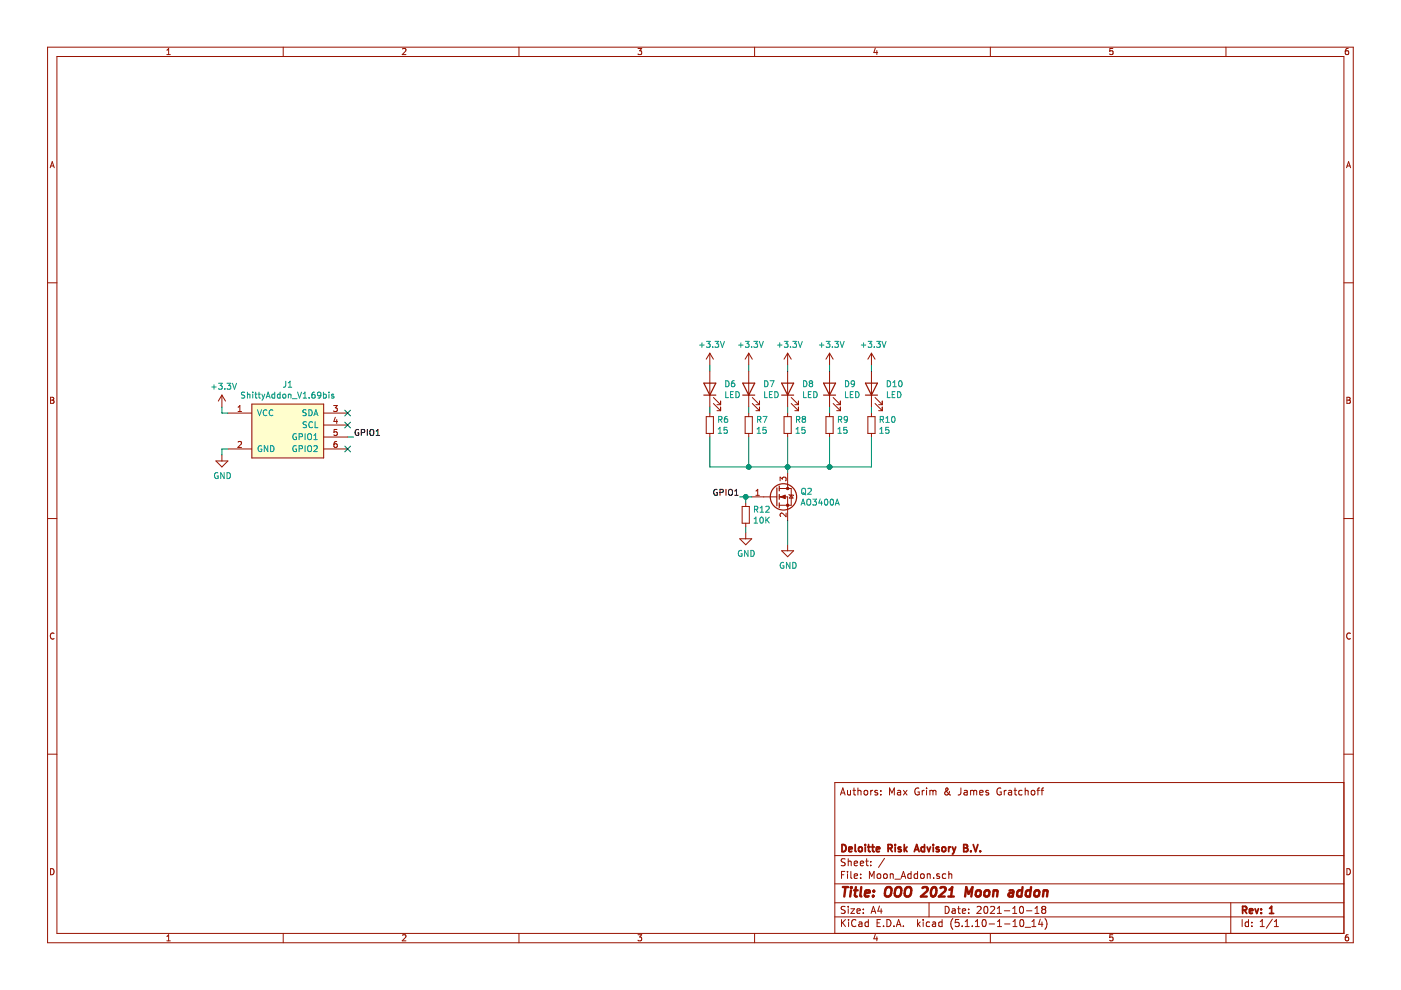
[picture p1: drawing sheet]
EESchema Schematic File Version 4
EELAYER 30 0
EELAYER END
$Descr A4 11693 8268
encoding utf-8
Sheet 1 1
Title "OOO 2021 Moon addon"
Date "2021-10-18"
Rev "1"
Comp "Deloitte Risk Advisory B.V."
Comment1 ""
Comment2 ""
Comment3 ""
Comment4 "Authors: Max Grim & James Gratchoff"
$EndDescr
$Comp
L Moon_Addon:ShittyAddon_V1.69bis J1
U 1 1
P 2400 3600
F 0 "J1" H 2400 3990 50  0000 C CNN
F 1 "ShittyAddon_V1.69bis" H 2400 3899 50  0000 C CNN
F 2 "Connector_PinHeader_2.54mm:PinHeader_2x03_P2.54mm_Vertical" V 2150 3550 50  0001 C CNN
F 3 "" V 2150 3550 50  0001 C CNN
	1    2400 3600
	1    0    0    -1  
$EndComp
Wire Wire Line
	1900 3450 1850 3450
Wire Wire Line
	1850 3450 1850 3400
$Comp
L power:+3.3V #PWR01
U 1 1
P 1850 3400
F 0 "#PWR01" H 1850 3250 50  0001 C CNN
F 1 "+3.3V" H 1865 3573 50  0000 C CNN
F 2 "" H 1850 3400 50  0001 C CNN
F 3 "" H 1850 3400 50  0001 C CNN
	1    1850 3400
	1    0    0    -1  
$EndComp
$Comp
L power:GND #PWR02
U 1 1
P 1850 3800
F 0 "#PWR02" H 1850 3550 50  0001 C CNN
F 1 "GND" H 1855 3627 50  0000 C CNN
F 2 "" H 1850 3800 50  0001 C CNN
F 3 "" H 1850 3800 50  0001 C CNN
	1    1850 3800
	1    0    0    -1  
$EndComp
Wire Wire Line
	1850 3800 1850 3750
Wire Wire Line
	1850 3750 1900 3750
NoConn ~ 2900 3450
NoConn ~ 2900 3550
Wire Wire Line
	2900 3650 2950 3650
Text Label 2950 3650 0    50   ~ 0
GPIO1
$Comp
L Device:LED D6
U 1 1
P 5925 3250
F 0 "D6" V 5964 3132 50  0000 R CNN
F 1 "LED" V 5873 3132 50  0000 R CNN
F 2 "LED_SMD:LED_0805_2012Metric_Castellated" H 5925 3250 50  0001 C CNN
F 3 "https://lcsc.com/product-detail/Light-Emitting-Diodes-LED_white-0805_C34499.html" H 5925 3250 50  0001 C CNN
F 4 "C34499" V 5925 3250 50  0001 C CNN "LCSC"
	1    5925 3250
	0    -1   -1   0   
$EndComp
$Comp
L Device:R_Small R12
U 1 1
P 6225 4300
F 0 "R12" H 6284 4346 50  0000 L CNN
F 1 "10K" H 6284 4255 50  0000 L CNN
F 2 "Resistor_SMD:R_0805_2012Metric_Pad1.20x1.40mm_HandSolder" H 6225 4300 50  0001 C CNN
F 3 "https://datasheet.lcsc.com/lcsc/1810271610_UNI-ROYAL-Uniroyal-Elec-0805W8F1002T5E_C17414.pdf" H 6225 4300 50  0001 C CNN
F 4 "C17414" H 6225 4300 50  0001 C CNN "LCSC"
	1    6225 4300
	1    0    0    -1  
$EndComp
Wire Wire Line
	6225 4400 6225 4450
$Comp
L power:GND #PWR011
U 1 1
P 6225 4450
F 0 "#PWR011" H 6225 4200 50  0001 C CNN
F 1 "GND" H 6230 4277 50  0000 C CNN
F 2 "" H 6225 4450 50  0001 C CNN
F 3 "" H 6225 4450 50  0001 C CNN
	1    6225 4450
	1    0    0    -1  
$EndComp
$Comp
L power:GND #PWR014
U 1 1
P 6575 4550
F 0 "#PWR014" H 6575 4300 50  0001 C CNN
F 1 "GND" H 6580 4377 50  0000 C CNN
F 2 "" H 6575 4550 50  0001 C CNN
F 3 "" H 6575 4550 50  0001 C CNN
	1    6575 4550
	1    0    0    -1  
$EndComp
Wire Wire Line
	6575 4550 6575 4350
Wire Wire Line
	6575 3900 6575 3950
Wire Wire Line
	5925 3100 5925 3050
$Comp
L power:+3.3V #PWR010
U 1 1
P 5925 3050
F 0 "#PWR010" H 5925 2900 50  0001 C CNN
F 1 "+3.3V" H 5940 3223 50  0000 C CNN
F 2 "" H 5925 3050 50  0001 C CNN
F 3 "" H 5925 3050 50  0001 C CNN
	1    5925 3050
	1    0    0    -1  
$EndComp
Wire Wire Line
	6275 4150 6225 4150
Wire Wire Line
	6225 4150 6225 4200
$Comp
L Device:R_Small R6
U 1 1
P 5925 3550
F 0 "R6" H 5984 3596 50  0000 L CNN
F 1 "15" H 5984 3505 50  0000 L CNN
F 2 "Resistor_SMD:R_0805_2012Metric_Pad1.20x1.40mm_HandSolder" H 5925 3550 50  0001 C CNN
F 3 "https://datasheet.lcsc.com/lcsc/1810301815_UNI-ROYAL-Uniroyal-Elec-0805W8F150JT5E_C17480.pdf" H 5925 3550 50  0001 C CNN
F 4 "C17480" H 5925 3550 50  0001 C CNN "LCSC"
	1    5925 3550
	1    0    0    -1  
$EndComp
Wire Wire Line
	5925 3400 5925 3450
$Comp
L Device:LED D7
U 1 1
P 6250 3250
F 0 "D7" V 6289 3132 50  0000 R CNN
F 1 "LED" V 6198 3132 50  0000 R CNN
F 2 "LED_SMD:LED_0805_2012Metric_Castellated" H 6250 3250 50  0001 C CNN
F 3 "https://lcsc.com/product-detail/Light-Emitting-Diodes-LED_white-0805_C34499.html" H 6250 3250 50  0001 C CNN
F 4 "C34499" V 6250 3250 50  0001 C CNN "LCSC"
	1    6250 3250
	0    -1   -1   0   
$EndComp
Wire Wire Line
	6250 3100 6250 3050
$Comp
L power:+3.3V #PWR012
U 1 1
P 6250 3050
F 0 "#PWR012" H 6250 2900 50  0001 C CNN
F 1 "+3.3V" H 6265 3223 50  0000 C CNN
F 2 "" H 6250 3050 50  0001 C CNN
F 3 "" H 6250 3050 50  0001 C CNN
	1    6250 3050
	1    0    0    -1  
$EndComp
$Comp
L Device:R_Small R7
U 1 1
P 6250 3550
F 0 "R7" H 6309 3596 50  0000 L CNN
F 1 "15" H 6309 3505 50  0000 L CNN
F 2 "Resistor_SMD:R_0805_2012Metric_Pad1.20x1.40mm_HandSolder" H 6250 3550 50  0001 C CNN
F 3 "https://datasheet.lcsc.com/lcsc/1810301815_UNI-ROYAL-Uniroyal-Elec-0805W8F150JT5E_C17480.pdf" H 6250 3550 50  0001 C CNN
F 4 "C17480" H 6250 3550 50  0001 C CNN "LCSC"
	1    6250 3550
	1    0    0    -1  
$EndComp
Wire Wire Line
	6250 3400 6250 3450
$Comp
L Device:LED D8
U 1 1
P 6575 3250
F 0 "D8" V 6614 3132 50  0000 R CNN
F 1 "LED" V 6523 3132 50  0000 R CNN
F 2 "LED_SMD:LED_0805_2012Metric_Castellated" H 6575 3250 50  0001 C CNN
F 3 "https://lcsc.com/product-detail/Light-Emitting-Diodes-LED_white-0805_C34499.html" H 6575 3250 50  0001 C CNN
F 4 "C34499" V 6575 3250 50  0001 C CNN "LCSC"
	1    6575 3250
	0    -1   -1   0   
$EndComp
Wire Wire Line
	6575 3100 6575 3050
$Comp
L power:+3.3V #PWR013
U 1 1
P 6575 3050
F 0 "#PWR013" H 6575 2900 50  0001 C CNN
F 1 "+3.3V" H 6590 3223 50  0000 C CNN
F 2 "" H 6575 3050 50  0001 C CNN
F 3 "" H 6575 3050 50  0001 C CNN
	1    6575 3050
	1    0    0    -1  
$EndComp
$Comp
L Device:R_Small R8
U 1 1
P 6575 3550
F 0 "R8" H 6634 3596 50  0000 L CNN
F 1 "15" H 6634 3505 50  0000 L CNN
F 2 "Resistor_SMD:R_0805_2012Metric_Pad1.20x1.40mm_HandSolder" H 6575 3550 50  0001 C CNN
F 3 "https://datasheet.lcsc.com/lcsc/1810301815_UNI-ROYAL-Uniroyal-Elec-0805W8F150JT5E_C17480.pdf" H 6575 3550 50  0001 C CNN
F 4 "C17480" H 6575 3550 50  0001 C CNN "LCSC"
	1    6575 3550
	1    0    0    -1  
$EndComp
Wire Wire Line
	6575 3400 6575 3450
$Comp
L Device:LED D9
U 1 1
P 6925 3250
F 0 "D9" V 6964 3132 50  0000 R CNN
F 1 "LED" V 6873 3132 50  0000 R CNN
F 2 "LED_SMD:LED_0805_2012Metric_Castellated" H 6925 3250 50  0001 C CNN
F 3 "https://lcsc.com/product-detail/Light-Emitting-Diodes-LED_white-0805_C34499.html" H 6925 3250 50  0001 C CNN
F 4 "C34499" V 6925 3250 50  0001 C CNN "LCSC"
	1    6925 3250
	0    -1   -1   0   
$EndComp
Wire Wire Line
	6925 3100 6925 3050
$Comp
L power:+3.3V #PWR015
U 1 1
P 6925 3050
F 0 "#PWR015" H 6925 2900 50  0001 C CNN
F 1 "+3.3V" H 6940 3223 50  0000 C CNN
F 2 "" H 6925 3050 50  0001 C CNN
F 3 "" H 6925 3050 50  0001 C CNN
	1    6925 3050
	1    0    0    -1  
$EndComp
$Comp
L Device:R_Small R9
U 1 1
P 6925 3550
F 0 "R9" H 6984 3596 50  0000 L CNN
F 1 "15" H 6984 3505 50  0000 L CNN
F 2 "Resistor_SMD:R_0805_2012Metric_Pad1.20x1.40mm_HandSolder" H 6925 3550 50  0001 C CNN
F 3 "https://datasheet.lcsc.com/lcsc/1810301815_UNI-ROYAL-Uniroyal-Elec-0805W8F150JT5E_C17480.pdf" H 6925 3550 50  0001 C CNN
F 4 "C17480" H 6925 3550 50  0001 C CNN "LCSC"
	1    6925 3550
	1    0    0    -1  
$EndComp
Wire Wire Line
	6925 3400 6925 3450
$Comp
L Device:LED D10
U 1 1
P 7275 3250
F 0 "D10" V 7314 3132 50  0000 R CNN
F 1 "LED" V 7223 3132 50  0000 R CNN
F 2 "LED_SMD:LED_0805_2012Metric_Castellated" H 7275 3250 50  0001 C CNN
F 3 "https://lcsc.com/product-detail/Light-Emitting-Diodes-LED_white-0805_C34499.html" H 7275 3250 50  0001 C CNN
F 4 "C34499" V 7275 3250 50  0001 C CNN "LCSC"
	1    7275 3250
	0    -1   -1   0   
$EndComp
Wire Wire Line
	7275 3100 7275 3050
$Comp
L power:+3.3V #PWR016
U 1 1
P 7275 3050
F 0 "#PWR016" H 7275 2900 50  0001 C CNN
F 1 "+3.3V" H 7290 3223 50  0000 C CNN
F 2 "" H 7275 3050 50  0001 C CNN
F 3 "" H 7275 3050 50  0001 C CNN
	1    7275 3050
	1    0    0    -1  
$EndComp
$Comp
L Device:R_Small R10
U 1 1
P 7275 3550
F 0 "R10" H 7334 3596 50  0000 L CNN
F 1 "15" H 7334 3505 50  0000 L CNN
F 2 "Resistor_SMD:R_0805_2012Metric_Pad1.20x1.40mm_HandSolder" H 7275 3550 50  0001 C CNN
F 3 "https://datasheet.lcsc.com/lcsc/1810301815_UNI-ROYAL-Uniroyal-Elec-0805W8F150JT5E_C17480.pdf" H 7275 3550 50  0001 C CNN
F 4 "C17480" H 7275 3550 50  0001 C CNN "LCSC"
	1    7275 3550
	1    0    0    -1  
$EndComp
Wire Wire Line
	7275 3400 7275 3450
Wire Wire Line
	5925 3900 6250 3900
Wire Wire Line
	5925 3650 5925 3900
Wire Wire Line
	6250 3650 6250 3900
Connection ~ 6250 3900
Wire Wire Line
	6250 3900 6575 3900
Wire Wire Line
	6575 3650 6575 3900
Connection ~ 6575 3900
Wire Wire Line
	6925 3900 6575 3900
Wire Wire Line
	6925 3650 6925 3900
Wire Wire Line
	7275 3650 7275 3900
Connection ~ 6925 3900
$Comp
L Transistor_FET:AO3400A Q2
U 1 1
P 6475 4150
F 0 "Q2" H 6680 4196 50  0000 L CNN
F 1 "AO3400A" H 6680 4105 50  0000 L CNN
F 2 "Package_TO_SOT_SMD:SOT-23" H 6675 4075 50  0001 L CIN
F 3 "https://datasheet.lcsc.com/lcsc/1811081213_Alpha-&-Omega-Semicon-AO3400A_C20917.pdf" H 6475 4150 50  0001 L CNN
F 4 "C20917" H 6475 4150 50  0001 C CNN "LCSC"
	1    6475 4150
	1    0    0    -1  
$EndComp
Text Label 6175 4150 2    50   ~ 0
GPIO1
Wire Wire Line
	6175 4150 6225 4150
Connection ~ 6225 4150
NoConn ~ 2900 3750
Wire Wire Line
	7275 3900 6925 3900
$EndSCHEMATC
